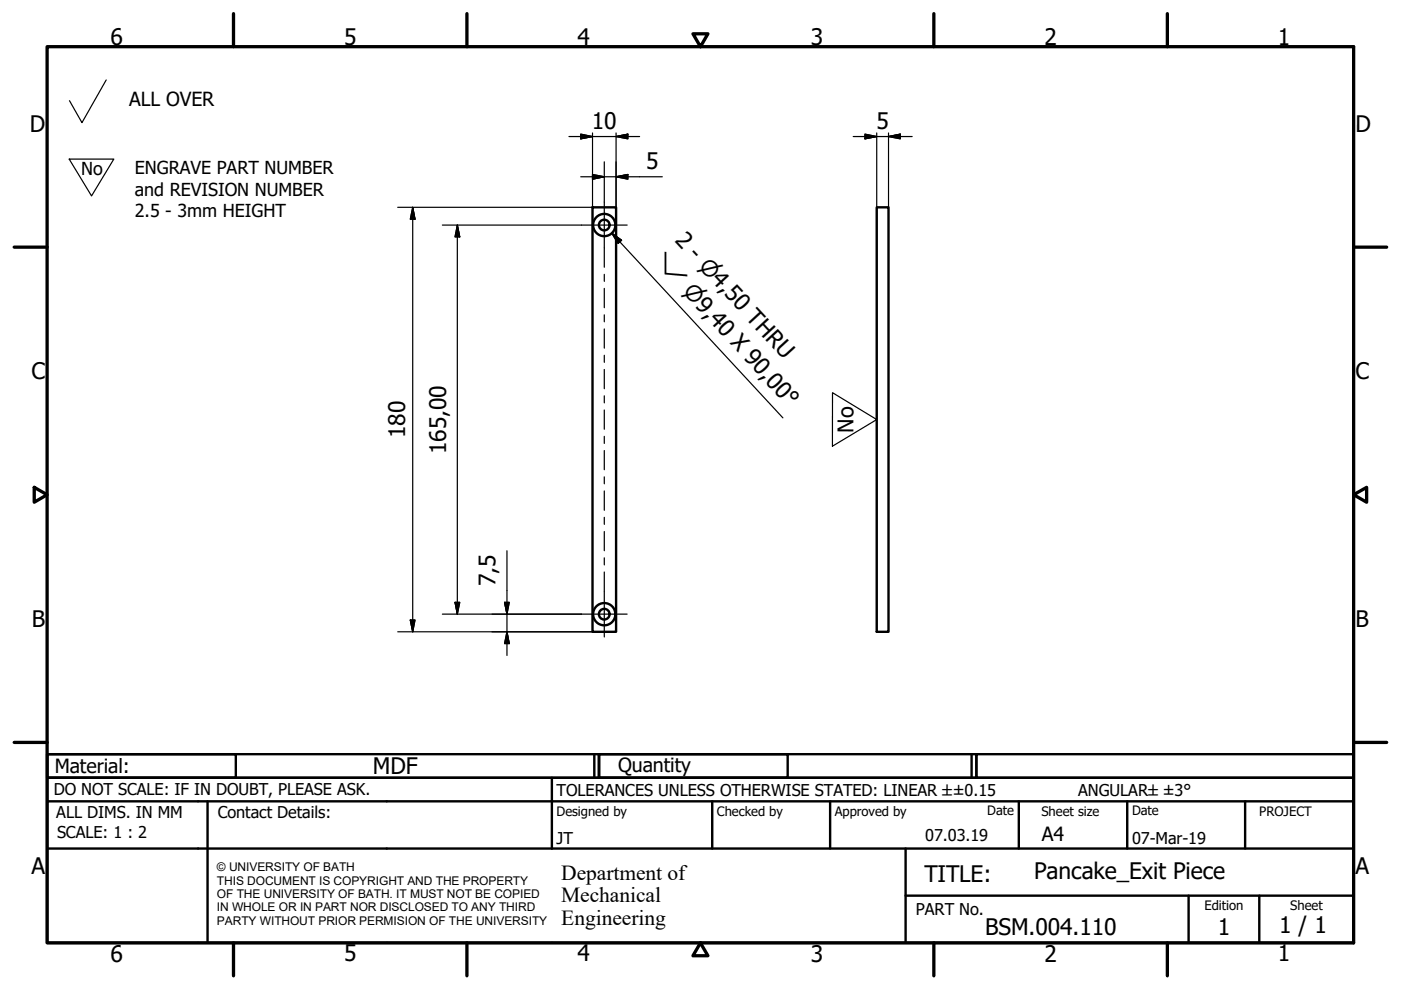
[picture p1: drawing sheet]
<svg xmlns="http://www.w3.org/2000/svg" width="297mm" height="210mm" viewBox="0 0 297 210" stroke-linecap="round" stroke-linejoin="round" font-family="sans-serif">
<!-- layer: Visible (ISO) -->
<g fill="none" stroke="#000" stroke-width=".51">
<path d="M125.6 44h5v90h-5zM185.9 44h2.5v90h-2.5z"/>
<circle cx="128.1" cy="47.7" r="2.36"/>
<circle cx="128.1" cy="47.7" r="1.13"/>
<circle cx="128.1" cy="130.2" r="2.36"/>
<circle cx="128.1" cy="130.2" r="1.13"/>
</g>
<!-- layer: Border (ISO) -->
<g fill="none" stroke="#000" stroke-width=".7">
<path d="M10 9.9h277v190h-277zM49.5 2.9v7M99 2.9v7M146.9 7.2h3.2l-1.6 2.7zM198 2.9v7M247.5 2.9v7M3 52.4h7M287 52.4h7M7.3 103.3l2.7 1.6-2.7 1.6zM287 104.9l2.8-1.6v3.2zM3 157.4h7M287 157.4h7"/>
<path d="M49.5 199.9v7M99 199.9v7M148.5 199.9l1.6 2.7h-3.2zM198 199.9v7M247.5 199.9v7"/>
</g>
<!-- layer: Title (ISO) -->
<g fill="none" stroke="#000" stroke-width=".51">
<path d="M10 159.9h40v5h-40zM10 159.9h117v5h-117zM126 159.9v5M127 159.9h40v5h-40zM127 159.9h80v5h-80zM206 159.9v5M207 159.9h80v5h-80zM10 169.9v-5h277v5M10 169.9h277v30h-277zM10 179.9h277M44 169.9v30M117 164.9v15"/>
<path d="M151 169.9v10M176 169.9v10M192 179.9v20M216 169.9v10M239 169.9v10M264 169.9v10M192 189.9h95M252 189.9v10M267 189.9v10"/>
</g>
<!-- layer: Sketch Geometry (ISO) -->
<path d="M22.5 16.9l-5.1 9.1-2.7-4.6M14.7 33.7h9.4l-4.7 7.8zM176.5 83.3l9.4 5.7-9.4 5.6z" fill="none" stroke="#000" stroke-width=".25"/>
<path d="M195.3 88.9v.1" fill="none" stroke="#fff" stroke-width=".21"/>
<!-- layer: Center Mark (ISO) -->
<path d="M123.3 47.7h9.7M123.3 130.2h9.7" fill="none" stroke="#000" stroke-width=".25"/>
<!-- layer: Centerline (ISO) -->
<g fill="none" stroke="#000" stroke-width=".25">
<path d="M128.1 42.9v13.8M128.1 58.2v1.5M128.1 61.1v4.1M128.1 66.8v1.4M128.1 69.7v4.1M128.1 75.3v1.5M128.1 78.3v4.1M128.1 83.9v1.5M128.1 86.9v4.1M128.1 92.5v1.5M128.1 95.5v4.1M128.1 101.1v1.5"/>
<path d="M128.1 104.1v4.1M128.1 109.7v1.5M128.1 112.7v4.1M128.1 118.3v1.5M128.1 121.3v13.8"/>
</g>
<!-- layer: Dimension (ISO) -->
<g fill="none" stroke="#000" stroke-width=".25">
<path d="M120.6 28.9h15M123.1 28.4l2.5 .5-2.5 .5zM123.1 37.5h17.3M125.6 37l2.5 .5-2.5 .5zM125.6 28.2v15.8h-41.3M128.1 34.3v8.6M130.6 28.9l2.5-.5v1zM130.6 37.5l2.5-.5v1zM130.6 28.2v15.8M180.9 28.9h12.5M183.4 28.4l2.5 .5-2.5 .5zM185.9 28.2v15.8"/>
<path d="M188.4 28.9l2.5-.5v1zM188.4 28.2v15.8M87.5 44l.5 2.5h-1zM87.5 44v90M93.8 47.7h29.5M97 47.7l.5 2.5h-1zM97 47.7v82.5M107.5 116.8v22.2M84.3 134h41.3M87 131.5h1l-.5 2.5zM93.8 130.2h29.5M96.5 127.7h1l-.5 2.5z"/>
<path d="M107 127.7h1l-.5 2.5zM107.5 134l.5 2.5h-1z"/>
</g>
<g fill="#000" stroke="#000" stroke-width=".25">
<path d="M123.1 29.4l2.5-.5zM123.1 28.4l2.5 .5-2.5 .5zM125.6 38l2.5-.5zM125.6 37l2.5 .5-2.5 .5zM130.6 28.9l2.5-.5zM130.6 28.9l2.5-.5v1zM130.6 37.5l2.5-.5zM130.6 37.5l2.5-.5v1zM183.4 29.4l2.5-.5zM183.4 28.4l2.5 .5-2.5 .5zM188.4 28.9l2.5-.5zM188.4 28.9l2.5-.5v1z"/>
<path d="M87.5 44l.5 2.5zM87.5 44l.5 2.5h-1zM97 47.7l.5 2.5zM97 47.7l.5 2.5h-1zM87 131.5l.5 2.5zM87 131.5h1l-.5 2.5zM96.5 127.7l.5 2.5zM96.5 127.7h1l-.5 2.5zM107 127.7l.5 2.5zM107 127.7h1l-.5 2.5zM107.5 134l.5 2.5zM107.5 134l.5 2.5h-1z"/>
</g>
<!-- layer: Symbol (ISO) -->
<path d="M129.7 49.4l2.1 1.5-.8 .7zM129.7 49.4l36.3 39.2" fill="none" stroke="#000" stroke-width=".25"/>
<path d="M129.7 49.4l2.1 1.5zM129.7 49.4l2.1 1.5-.8 .7z" fill="#000" stroke="#000" stroke-width=".25"/>
<g font-size="4.8">
<text x="23.4" y="9.5">6</text>
<text x="72.9" y="9.5">5</text>
<text x="122.4" y="9.5">4</text>
<text x="171.9" y="9.5">3</text>
<text x="221.4" y="9.5">2</text>
<text x="270.9" y="9.5">1</text>
<text x="6.3" y="27.9">D</text>
<text x="125.5" y="27.3">10</text>
<text x="185.8" y="27.3">5</text>
<text x="287.4" y="27.9">D</text>
<text x="137" y="35.9">5</text>
<text x="142.9" y="51.1" transform="rotate(47 142.9 51.1)">2 - ⌀4,50 THRU</text>
<text x="6.7" y="80.4">C</text>
<text x="287.4" y="80.4">C</text>
<text x="85.9" y="92.9" transform="rotate(-90 85.9 92.9)">180</text>
<text x="94.6" y="96.3" transform="rotate(-90 94.6 96.3)">165,00</text>
<text x="105.1" y="124.2" transform="rotate(-90 105.1 124.2)">7,5</text>
<text x="6.8" y="132.9">B</text>
<text x="287.4" y="132.9">B</text>
<text x="79.1" y="164">MDF</text>
<text x="6.7" y="185.4">A</text>
<text x="287.4" y="185.4">A</text>
<text x="196" y="187">TITLE:</text>
<text x="219.2" y="186.4">Pancake_Exit Piece</text>
<text x="271.2" y="197.9">1 / 1</text>
<text x="23.4" y="203.9">6</text>
<text x="72.9" y="203.8">5</text>
<text x="122.4" y="203.8">4</text>
<text x="171.9" y="203.9">3</text>
<text x="208.9" y="198.2">BSM.004.110</text>
<text x="221.4" y="203.9">2</text>
<text x="258.2" y="198.2">1</text>
<text x="270.9" y="203.8">1</text>
</g>
<g font-size="4.6">
<text x="138.4" y="55.3" transform="rotate(47 138.4 55.3)">⌵</text>
<text x="144.6" y="62" transform="rotate(47 144.6 62)">⌀9,40 X 90,00°</text>
<text x="181" y="91.7" transform="rotate(-90 181 91.7)">No</text>
<text x="119" y="186.5">Department of</text>
<text x="119" y="191.3">Mechanical</text>
<text x="119" y="196">Engineering</text>
</g>
<g font-size="4.1">
<text x="27.4" y="22.4">ALL OVER</text>
<text x="11.6" y="163.9">Material:</text>
<text x="131" y="163.7">Quantity</text>
<text x="220.9" y="178.4">A4</text>
</g>
<g font-size="3.8">
<text x="17.2" y="37.1">No</text>
<text x="28.6" y="36.9">ENGRAVE PART NUMBER</text>
<text x="28.6" y="41.5">and REVISION NUMBER</text>
<text x="28.6" y="46">2.5 - 3mm HEIGHT</text>
</g>
<g font-size="3.5">
<text x="11.4" y="168.5">DO NOT SCALE: IF IN DOUBT, PLEASE ASK.</text>
<text x="11.9" y="173.5">ALL DIMS. IN MM</text>
<text x="46.2" y="173.5">Contact Details:</text>
<text x="118" y="168.8">TOLERANCES UNLESS OTHERWISE STATED: LINEAR ±±0.15</text>
<text x="228.6" y="168.8">ANGULAR±±3°</text>
<text x="12.1" y="177.6">SCALE: 1 : 2</text>
<text x="118" y="178.9">JT</text>
<text x="196.2" y="178.3">07.03.19</text>
<text x="240" y="178.9">07-Mar-19</text>
<text x="194.2" y="194.1">PART No.</text>
</g>
<g font-size="2.8">
<text x="118" y="173">Designed by</text>
<text x="152" y="173">Checked by</text>
<text x="177" y="173">Approved by</text>
<text x="209.3" y="172.9">Date</text>
<text x="220.8" y="173">Sheet size</text>
<text x="240" y="172.9">Date</text>
<text x="267" y="172.9">PROJECT</text>
<text x="255.4" y="193">Edition</text>
<text x="273.6" y="193">Sheet</text>
</g>
<g font-size="2.5">
<text x="46" y="184.7">© UNIVERSITY OF BATH</text>
<text x="46" y="187.6">THIS DOCUMENT IS COPYRIGHT AND THE PROPERTY</text>
<text x="46" y="190.4">OF THE UNIVERSITY OF BATH. IT MUST NOT BE COPIED</text>
<text x="46" y="193.2">IN WHOLE OR IN PART NOR DISCLOSED TO ANY THIRD</text>
<text x="46" y="196.1">PARTY WITHOUT PRIOR PERMISION OF THE UNIVERSITY</text>
</g>
</svg>
